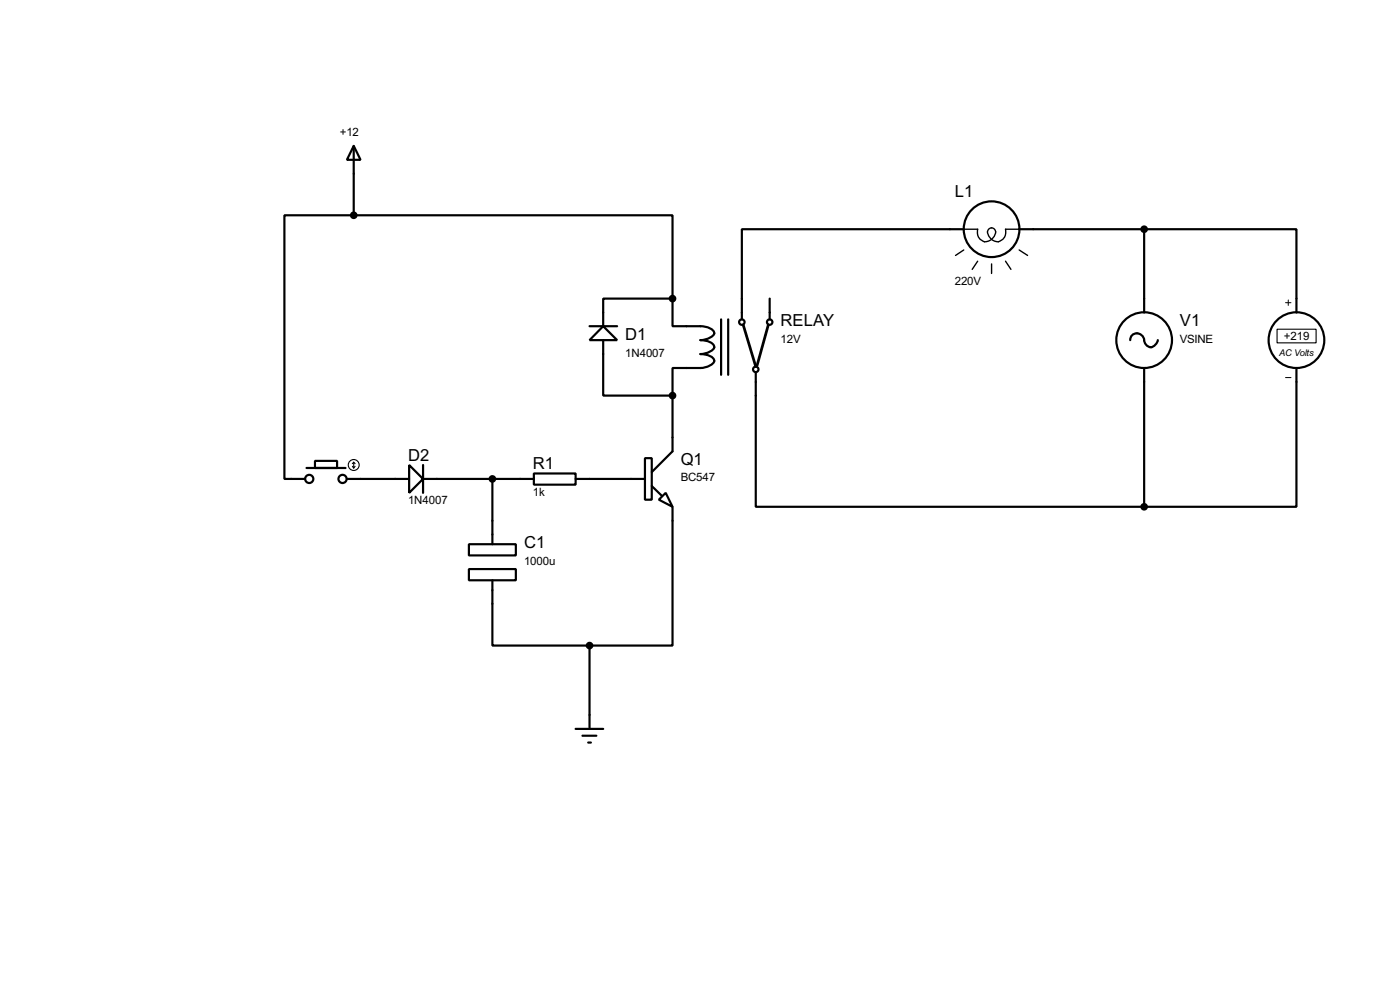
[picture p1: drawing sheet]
<svg xmlns="http://www.w3.org/2000/svg" width="256mm" height="180mm" viewBox="0 0 256 180" stroke-linecap="round" stroke-linejoin="round" font-family="sans-serif">
<g fill="none" stroke="#000" stroke-width=".4">
<path d="M64.8 26.7l1.3 2.6h-2.5zM64.8 39.4h58.4v15.3M64.8 39.4h-12.7v48.3h3.8M64.8 26.7v12.7M108 59.7h5.1M110.5 59.7l2.6 2.6h-5.1zM123.2 54.7v5h2.6a8.1 8.1 0 0 1 4.2 .4 .9 .9 0 0 1 .7 1.2 3.3 3.3 0 0 1-2.4 1 3.2 3.2 0 0 1 2.4 .9l.2 .4a2.75 2.75 0 0 1-2.6 1.2 3.3 3.3 0 0 1 2.4 .9 .9 .9 0 0 1-.7 1.2 7 7 0 0 1-4.2 .5h-2.6v5M123.2 54.7h-12.7v5M132.1 58.5v10.1M133.4 58.5v10.1M141 54.7v3.8M176.6 42h-40.7v16.5"/>
<path d="M186.7 42h22.9M209.6 42h27.9v15.2M209.6 42v15.2M110.5 62.3v10.1h12.7M123.2 72.4v10.2l-3.8 3.8M138.5 68.1v24.7h71.1M207.1 62.3a1.32 1.32 0 0 1 1.4-1.3 1.32 1.32 0 0 1 1.2 1.6 1.2 1.2 0 0 0 1.1 1 1.2 1.2 0 0 0 1.2-1l.1-.3M209.6 67.4v25.4M237.5 67.4v25.4h-27.9M56.2 85.7h7.1M57.7 84.4h4.1v1.3h-4.1zM63.6 87.7h11.4"/>
<path d="M75 85.1l2.5 2.6-2.5 2.5zM77.5 87.7h20.3M77.5 85.1v5.1M85.9 99.6h8.6v2.1h-8.6zM90.2 87.7v11.9M97.8 86.7h7.7v2h-7.7zM105.5 87.7h12.7M118.2 83.9h1.2v7.6h-1.2zM119.4 89l1.8 1.7M120.7 91.5l1.3-1.3 1.2 2.6zM123.2 92.8v25.4h-15.2M85.9 104.2h8.6v2h-8.6z"/>
<path d="M90.2 106.2v12h17.8M108 118.2v15.2M105.5 133.4h5M106.7 134.7h2.6M107.8 135.9h.5"/>
<circle cx="135.9" cy="59" r=".5"/>
<circle cx="141" cy="59" r=".5"/>
<circle cx="181.6" cy="42" r="5.1"/>
<circle cx="138.4" cy="67.6" r=".5"/>
<circle cx="209.6" cy="62.3" r="5.1"/>
<circle cx="237.5" cy="62.3" r="5.1"/>
<circle cx="56.6" cy="87.7" r=".75"/>
<circle cx="62.7" cy="87.7" r=".75"/>
</g>
<path d="M136.2 59.5l2.3 7.6M140.8 59.5l-2.1 7.4" fill="none" stroke="#000" stroke-width=".5"/>
<g fill="#000" stroke="#000" stroke-width=".4">
<circle cx="64.8" cy="39.4" r=".5"/>
<circle cx="123.2" cy="54.7" r=".5"/>
<circle cx="209.6" cy="42" r=".5"/>
<circle cx="123.2" cy="72.4" r=".5"/>
<circle cx="90.2" cy="87.7" r=".5"/>
<circle cx="209.6" cy="92.8" r=".5"/>
<circle cx="108" cy="118.2" r=".5"/>
</g>
<g fill="none" stroke="#000" stroke-width=".2">
<path d="M234 60.3h7.1v2.5h-7.1zM64.6 85.4l.2 .3M64.8 84.6v1.1M64.8 84.6l-.2 .3M64.8 84.6l.3 .3M65.1 85.4l-.3 .3"/>
<circle cx="64.8" cy="85.1" r="1"/>
</g>
<path d="M176.6 42h2.5a1.66 1.66 0 0 0 1.9 2.2 1.85 1.85 0 0 0 1.4-2 .75 .75 0 0 0-1-.4 .75 .75 0 0 0-.4 1 1.66 1.66 0 0 0 1.4 1.4 1.66 1.66 0 0 0 1.7-1.1l.1-1.1h2.5M176.6 45.8l-1.5 1M179.1 47.8l-1 1.5M181.7 48.3v1.8M184.2 47.8l1 1.5M186.7 45.8l1.6 1" fill="none" stroke="#000" stroke-width=".25"/>
<path d="M235.5 55.4h1M236 54.9v1M235.5 69.1h1" fill="none" stroke="#000" stroke-width=".18"/>
<g font-size="3.4">
<text x="174.9" y="36">L1</text>
<text x="143" y="59.8">RELAY</text>
<text x="216.2" y="59.8">V1</text>
<text x="114.6" y="62.3">D1</text>
<text x="74.8" y="84.3">D2</text>
<text x="97.6" y="85.9">R1</text>
<text x="124.7" y="85.2">Q1</text>
<text x="96" y="100.4">C1</text>
</g>
<g font-size="2.4">
<text x="62.3" y="24.9">+12</text>
<text x="174.9" y="52.1">220V</text>
<text x="114.6" y="65.3">1N4007</text>
<text x="143" y="62.7">12V</text>
<text x="216.2" y="62.7">VSINE</text>
<text x="235.2" y="62.2">+219</text>
<text x="124.7" y="88.1">BC547</text>
<text x="74.8" y="92.3">1N4007</text>
<text x="97.6" y="90.8">1k</text>
<text x="96" y="103.4">1000u</text>
</g>
<text font-size="1.9" x="234.4" y="65.1">AC Volts</text>
</svg>
